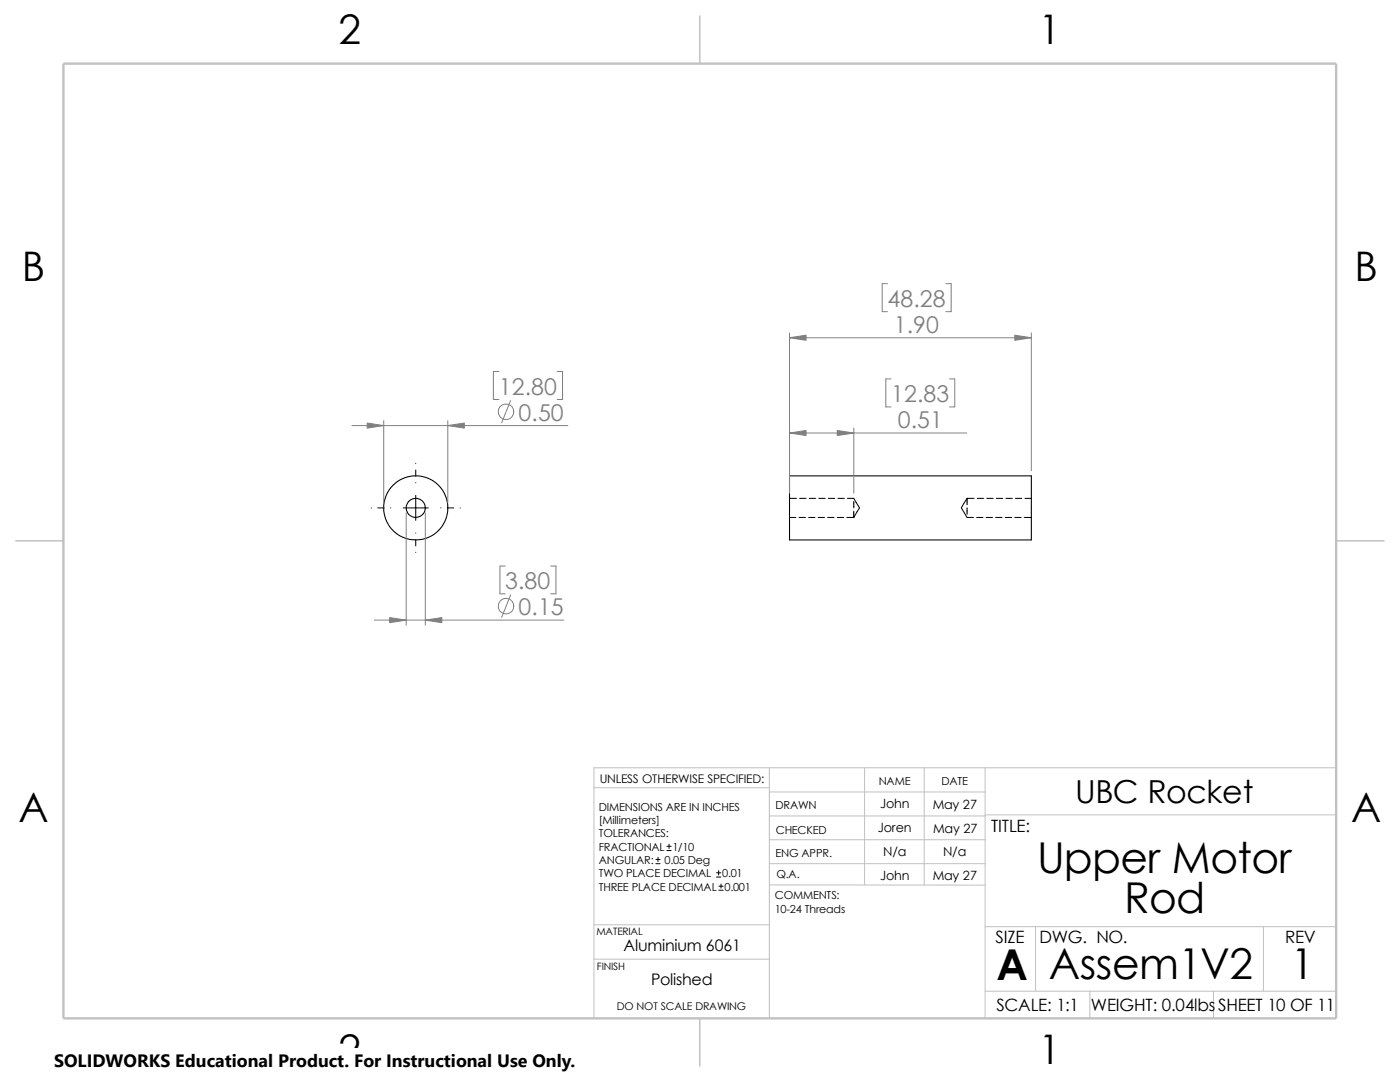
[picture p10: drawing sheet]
<svg xmlns="http://www.w3.org/2000/svg" width="279mm" height="216mm" viewBox="0 0 279 216" stroke-linecap="round" stroke-linejoin="round" font-family="sans-serif">
<g fill="none" stroke="#c0c0c0" stroke-width=".2">
<path d="M118.5 157.2h35M153.5 153.2v50M153.5 158h43.1M172.6 153.2v23.4M184.4 153.2v23.4M196.6 153.2v50M266.7 153.2h-148.2v50M153.5 167.6h43.1M153.5 162.8h43.1M153.5 176.6h43.1M153.5 172.3h43.1M196.6 162.6h70.1"/>
<path d="M118.5 191.4h35M118.5 184.5h35.1M196.6 197.8h70.1M196.6 184.9h70.1M206.7 184.9v12.9M217.5 197.8v5.4M242.2 197.8v5.4M252.1 184.9v12.9"/>
</g>
<path d="M139.7 3.2v9.5M3.1 107.9h9.6M266.7 107.9h9.5M139.7 203.2v9.5" fill="none" stroke="#c0c0c0" stroke-width=".21"/>
<path d="M12.7 12.7h254v190.5h-254z" fill="none" stroke="#c0c0c0" stroke-width=".47"/>
<g fill="none" stroke="#000" stroke-width=".21">
<path d="M157.6 95h48.2v12.7h-48.2z"/>
<circle cx="83" cy="101.3" r="6.4"/>
<circle cx="83" cy="101.3" r="1.9"/>
</g>
<g fill="none" stroke="#000" stroke-width=".2">
<path d="M83 92.5h.1M83 93.8v1.2M83 96.3v.1M83 98.8v5M157.6 99.4h1.4M159.6 99.4h1.3M161.5 99.4h1.3M163.4 99.4h1.3M165.3 99.4h1.3M167.2 99.4h1.3M169.1 99.4h1.3l1.1 1.9-1.1 2M193 99.4v1.3"/>
<path d="M193 99.4h1.4M193 99.4l-1.1 1.9 1.1 2h1.3M195 99.4h1.3M196.9 99.4h1.3M198.8 99.4h1.3M200.7 99.4h1.3M202.6 99.4h1.3M204.6 99.4h1.2M74.1 101.3h.1M75.4 101.3h1.3M77.9 101.3h.1M80.5 101.3h5"/>
<path d="M83 106.3v.1M83 107.7v1.2M83 110.2h.1M88 101.3h.1M89.3 101.3h1.3M91.8 101.3h.1M157.6 103.3h1.2M159.5 103.3h1.2M161.4 103.3h1.2M163.3 103.3h1.2M165.2 103.3h1.3M167.1 103.3h1.3"/>
<path d="M169 103.3h1.4M170.4 100.1v1.2M170.4 102v1.3M193 101.3v1.3M194.9 103.3h1.3M196.8 103.3h1.3M198.7 103.3h1.3M200.6 103.3h1.3M202.5 103.3h1.3M204.4 103.3h1.4M130.9 172.3h.8M130.9 171.5h.8"/>
<path d="M131.3 171.1v.8M133.1 169.7h.8M133.1 168.9h.8M133.5 168.4v.9M143 175h.8M143 174.2h.8M143.4 173.7v.9M143.5 177.6h.8M143.5 176.8h.8M143.9 176.4v.8"/>
</g>
<g fill="none" stroke="#808080" stroke-width=".2">
<path d="M177.1 56.6h-1v5.6h1M188.8 56.6h1v5.6h-1M99.6 74.1h-1.1v5.6h1.1M101.9 79.9l-1.8 4.5M111.2 74.1h1.1v5.6h-1.1M157.6 66.4v32M157.6 67.4h48.2M177.8 75.6h-1v5.6h1M189.5 75.6h1v5.6h-1M205.8 66.4v27.5M70.2 84.9h43.1M76.6 83.9v16.4"/>
<path d="M89.4 83.9v16.4M157.6 86.4h35.3M170.4 85.4v13M81.1 102.3v22.5M84.9 102.3v22.5M100.8 112.9h-1v5.6h1M101.9 118.7l-1.8 4.5M109.9 112.9h1.1v5.6h-1.1M74.7 123.7h37.8"/>
<circle cx="101" cy="82.2" r="1.56"/>
<circle cx="101" cy="120.9" r="1.56"/>
</g>
<g fill="#808080" stroke="#808080" stroke-width=".2">
<path d="M202.5 66.9l3.3 .5-3.3 .5z"/>
<path d="M157.6 67.4l3.3-.5v1z"/>
<path d="M167.1 85.9l3.3 .5-3.3 .5z"/>
<path d="M157.6 86.4l3.3-.5v1z"/>
<path d="M73.3 84.4l3.3 .5-3.3 .5z"/>
<path d="M89.4 84.9l3.3-.5v1z"/>
<path d="M77.8 123.2l3.3 .5-3.3 .5z"/>
<path d="M84.9 123.7l3.3-.5v1z"/>
</g>
<path d="M10.8 209.2h104.1v6.7h-104.1z" fill="#fff"/>
<g font-size="8.5">
<text x="207" y="174.1">Upper Motor</text>
<text x="224.3" y="182.2">Rod</text>
<text x="198.8" y="195.5">A</text>
<text x="209.3" y="195.3">Assem1V2</text>
<text x="257.6" y="195.3">1</text>
</g>
<g font-size="8.1">
<text x="67.6" y="8.8">2</text>
<text x="207.3" y="8.8">1</text>
<text x="4.4" y="56.1">B</text>
<text x="270.3" y="56.1">B</text>
<text x="3.7" y="164.1">A</text>
<text x="269.6" y="164.1">A</text>
<text x="67.6" y="212.3">2</text>
<text x="207.3" y="212.3">1</text>
</g>
<text font-size="6.3" x="214.6" y="160.3">UBC Rocket</text>
<g font-size="4.6" fill="#808080">
<text x="177.1" y="61.3">48.28</text>
<text x="178.4" y="66.5">1.90</text>
<text x="99.6" y="78.8">12.80</text>
<text x="103.5" y="84">0.50</text>
<text x="177.8" y="80.3">12.83</text>
<text x="179.2" y="85.5">0.51</text>
<text x="100.8" y="117.6">3.80</text>
<text x="103.5" y="122.8">0.15</text>
</g>
<text font-size="3.6" x="10.8" y="213">SOLIDWORKS Educational Product. For Instructional Use Only.</text>
<g font-size="3.4">
<text x="197.8" y="166">TITLE:</text>
<text x="198.7" y="188.1">SIZE</text>
<text x="207.5" y="188.1">DWG. NO.</text>
<text x="256.5" y="188.2">REV</text>
<text x="198.8" y="201.7">SCALE: 1:1</text>
<text x="217.7" y="201.8">WEIGHT: 0.04lbs</text>
<text x="243.1" y="201.8">SHEET 10 OF 11</text>
</g>
<g font-size="3.2">
<text x="124.5" y="189.8">Aluminium 6061</text>
<text x="129.9" y="196.6">Polished</text>
</g>
<g font-size="2.5">
<text x="175.6" y="161.3">John</text>
<text x="186.1" y="161.4">May 27</text>
<text x="175.2" y="166.1">Joren</text>
<text x="186.2" y="166.2">May 27</text>
<text x="176.3" y="170.8">N/a</text>
<text x="188.2" y="170.8">N/a</text>
<text x="175.6" y="175.6">John</text>
<text x="186.1" y="175.6">May 27</text>
</g>
<text font-size="2.4" x="119.7" y="156.2">UNLESS OTHERWISE SPECIFIED:</text>
<g font-size="2.2">
<text x="119.5" y="161.8">DIMENSIONS ARE IN INCHES</text>
<text x="154.8" y="161.5">DRAWN</text>
<text x="175.4" y="156.7">NAME</text>
<text x="187.9" y="156.7">DATE</text>
<text x="119.5" y="164.4">[Millimeters]</text>
<text x="119.5" y="167.1">TOLERANCES:</text>
<text x="154.8" y="166.3">CHECKED</text>
<text x="119.5" y="169.8">FRACTIONAL 1/10</text>
<text x="119.5" y="172.4">ANGULAR:</text>
<text x="132.6" y="172.4">0.05 Deg</text>
<text x="154.8" y="171">ENG APPR.</text>
<text x="119.5" y="175">TWO PLACE DECIMAL</text>
<text x="119.5" y="177.7">THREE PLACE DECIMAL 0.001</text>
<text x="144.1" y="175">0.01</text>
<text x="154.6" y="179.5">COMMENTS:</text>
<text x="154.9" y="175.2">Q.A.</text>
<text x="154.6" y="182.1">10-24 Threads</text>
</g>
<text font-size="2.1" x="123.1" y="201.6">DO NOT SCALE DRAWING</text>
<g font-size="2">
<text x="119" y="186.6">MATERIAL</text>
<text x="119.1" y="193.5">FINISH</text>
</g>
</svg>
